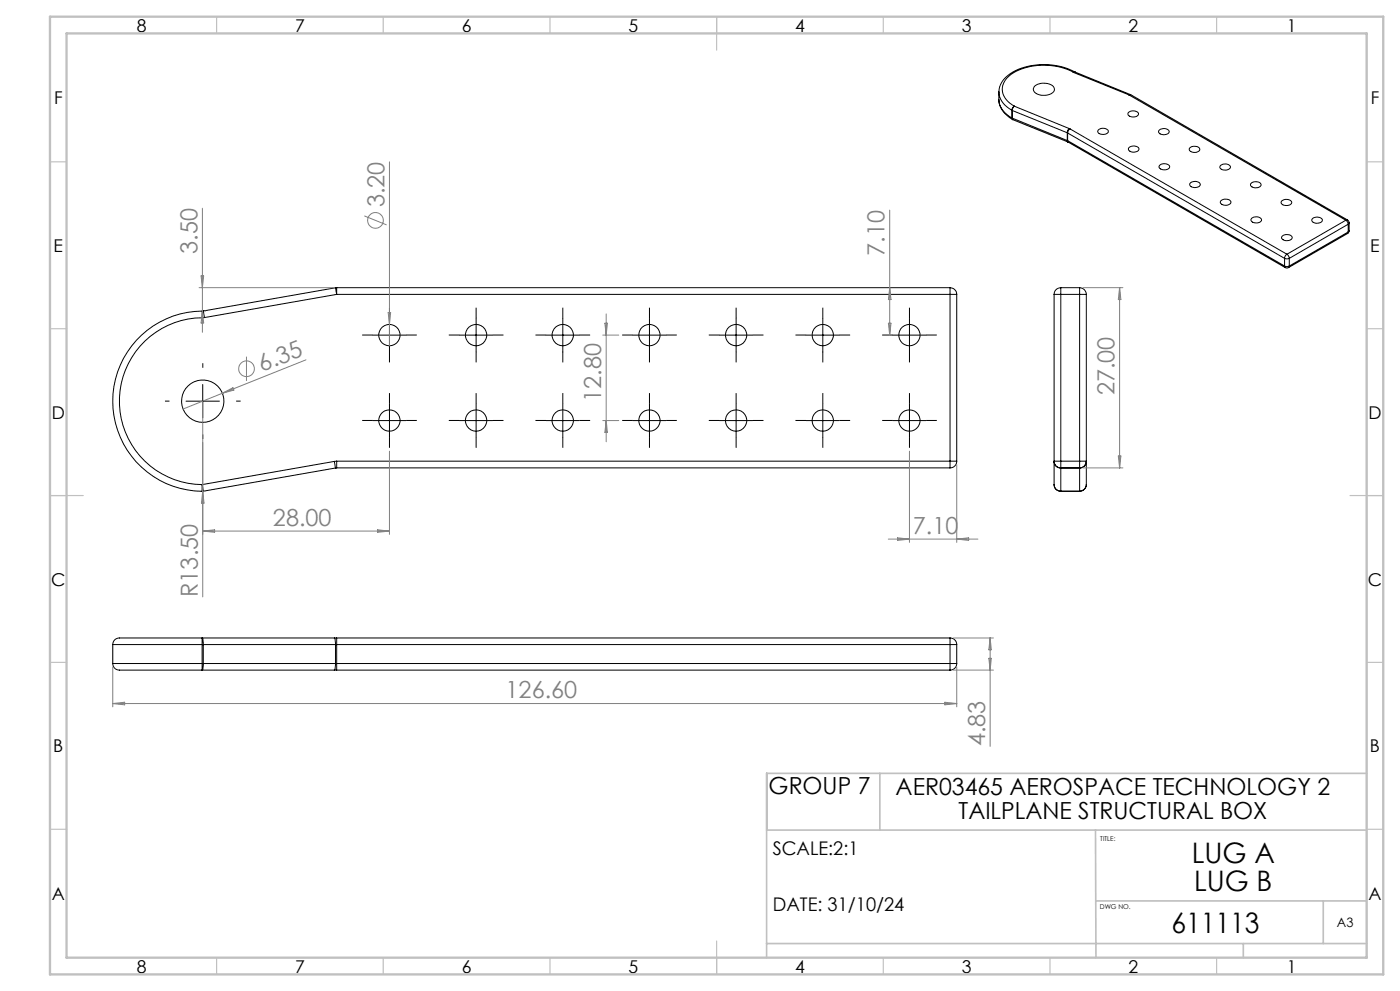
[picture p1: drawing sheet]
<svg xmlns="http://www.w3.org/2000/svg" width="420mm" height="297mm" viewBox="0 0 420 297" stroke-linecap="round" stroke-linejoin="round" font-family="sans-serif">
<g fill="none" stroke="#000" stroke-width=".3">
<path d="M299.6 27.6a6.7 6.7 0 0 0 4 5.5M299.6 27.5v2.4a6.7 6.7 0 0 0 4 5.4M299.7 29.9a6.9 6.9 0 0 0 4.1 5.9M303.6 33.1h.1M303.6 35.3l.1 .1M303.6 35.3l.2 .5M303.6 33.1v2.2M303.7 35.4l.2 .5M303.7 33.1l16.5 6.7M303.7 35.4l16.5 6.7M303.7 33.1v2.3M303.8 35.8l.1 .1"/>
<path d="M303.9 35.9l16.5 6.6M304.3 31.8l-.5 .6-.1 .7M304.3 31.8l-.6 .7-.1 .6M304.3 31.8l16.4 6.7M310.5 25.7a4.6 4.6 0 0 1 5.6 .4 1.49 1.49 0 0 1-1.2 2.2 4.2 4.2 0 0 1-4.8-1l-.1-.7zM320.2 39.8l.1 .1M320.2 39.8v2.3M320.3 39.9l65.1 37.5M320.3 39.9v2.3M320.7 38.5l.3 .1M320.7 38.5l-.4 .6-.1 .7M321 38.6l-.5 .6-.2 .7"/>
<path d="M321 38.6l65.1 37.6M321.9 21.6a19.1 19.1 0 0 0-18.6 .7 5.1 5.1 0 0 0 .3 9.1l.7 .4M321.9 21.6l.3 .2M322.2 21.8l16.5 6.6M322.4 21.6a19.9 19.9 0 0 0-19.9 .9 6.4 6.4 0 0 0-2.8 5M322.4 21.6h.2M322.4 21.6h-.5M322.6 21.6l-.4 .2M322.6 21.6l16.5 6.7M329.5 39a2.01 2.01 0 0 1 3 .3 1.83 1.83 0 0 1-3.2 .1zM338.5 33.8a2.07 2.07 0 0 1 3.1 .3 1.81 1.81 0 0 1-3.2 .1zM338.7 28.4l65.1 37.6"/>
<path d="M339.1 28.3l.1 .1M339.1 28.3l-.4 .1M339.2 28.4h-.5M339.2 28.4l65 37.5M347.7 39.1a2.01 2.01 0 0 1 3.1 .3 1.85 1.85 0 0 1-3.2 .1zM320.2 42.1l.1 .1M320.2 42.1l.2 .4M320.3 42.2l.2 .4M320.3 42.2l65.1 37.5M320.4 42.5l.1 .1M320.5 42.6l65.1 37.6M338.8 44.1a2.06 2.06 0 0 1 2.9 .5 1.83 1.83 0 0 1-3.2 .1z"/>
<path d="M347.8 49.6a2.08 2.08 0 0 1 3.1 .3 1.84 1.84 0 0 1-3.2 .2zM357.1 44.2a2.01 2.01 0 0 1 2.8 .5 1.79 1.79 0 0 1-3.1 .1zM357.2 54.7a1.98 1.98 0 0 1 2.9 .5 1.83 1.83 0 0 1-3.2 .1zM366.1 49.7a2.01 2.01 0 0 1 3 .3 1.85 1.85 0 0 1-3.2 .1zM375.5 54.8a1.99 1.99 0 0 1 2.8 .5 1.83 1.83 0 0 1-3.2 .1zM366.2 60.2a2.08 2.08 0 0 1 3.1 .3 1.82 1.82 0 0 1-3.2 .1zM375.6 65.3a1.96 1.96 0 0 1 2.9 .6 1.83 1.83 0 0 1-3.2 .1zM384.5 60.3a2.05 2.05 0 0 1 3 .3 1.85 1.85 0 0 1-3.2 .1zM384.6 70.8a2.08 2.08 0 0 1 3.1 .4 1.85 1.85 0 0 1-3.2 .1zM385.4 77.4h1.4M385.4 79.7l.5 .2 .9-.2M385.4 79.7l.2 .5"/>
<path d="M385.4 77.4v2.3M386.1 76.2l-.5 .5-.2 .7M386.1 76.2l.5 .5 .2 .7M386.8 79.7l-.2 .5M386.8 77.4v2.3M393.9 65.4a2 2 0 0 1 2.8 .5 1.83 1.83 0 0 1-3.2 .1zM403.8 66l.4 .5 .3 .7M403.8 66l-17.7 10.2M404.2 65.9l.5 .9M404.2 65.9l-.4 .1M404.2 70l-17.6 10.2M404.5 69.5l-.3 .5"/>
<path d="M404.5 67.2l-17.7 10.2M404.5 67.2v2.3M404.5 69.5l-17.7 10.2M404.7 69.1l-.5 .9M404.7 66.8l-.2 .4M404.7 69.1l-.2 .4M404.7 66.8v2.3M60.6 93.2l.1 2M60.6 93.2a27 27 0 0 0-26.8 27 27 27 0 0 0 26.8 27M60.7 95.2a25 25 0 0 0-24.9 25 25 25 0 0 0 24.8 25M61 93.2l.3 2M61 93.2h-.4"/>
<path d="M61.3 95.2h-.6M100.6 86.3l.4 1.9M100.6 86.3l-39.6 6.9M101 86.2v2M101 86.2l-.4 .1M101 88.2l-39.7 7M101 88.2h184M101 86.2h184M116.8 95.4v10M142.8 95.4v10M168.8 95.4v10M194.8 95.4v10"/>
<path d="M220.8 95.4v10M246.8 95.4v10M272.8 95.4v10M285 86.2v2M285 88.2h2M285 86.2a2.05 2.05 0 0 1 2 2M285 88.2v50M287 88.2v50M316.2 88.2h2M316.2 88.2v57a1.99 1.99 0 0 0 2 2M318.2 86.2v2M318.2 86.2a1.99 1.99 0 0 0-2 2"/>
<path d="M318.2 88.2h5.7M318.2 86.2h5.7M318.2 88.2v50M323.9 86.2v2M323.9 88.2h2M323.9 86.2a2.05 2.05 0 0 1 2 2M323.9 88.2v50M325.9 88.2v57a2.05 2.05 0 0 1-2 2M385.6 80.2h1M60.8 115.2v10M111.8 100.4h10M137.8 100.4h10"/>
<path d="M163.8 100.4h10M189.8 100.4h10M215.8 100.4h10M241.8 100.4h10M267.8 100.4h10M55.8 120.2h10M100.3 138.3l.3 2M100.3 138.3l-39.7 6.9M101 138.2l-.7 .1M101 138.2v2M101 138.2h184M111.8 126h10"/>
<path d="M116.8 121v10M137.8 126h10M142.8 121v10M163.8 126h10M168.8 121v10M189.8 126h10M194.8 121v10M215.8 126h10M220.8 121v10M241.8 126h10M246.8 121v10M267.8 126h10"/>
<path d="M272.8 121v10M285 138.2h2M285 138.2v2M287 138.2a1.99 1.99 0 0 1-2 2M316.2 138.2h2M316.2 138.2a1.93 1.93 0 0 0 2 2M316.2 138.2a1.95 1.95 0 0 0 2 2.1M318.2 138.2v2M318.2 138.2h5.7M323.9 138.2h2M323.9 138.2v2M325.9 138.2a1.99 1.99 0 0 1-2 2"/>
<path d="M325.9 138.2a2.02 2.02 0 0 1-2 2.1M60.6 145.2l.4 2M60.6 145.2v2M61 147.2h-.4M100.6 140.3l-39.6 6.9M101 140.2l-.4 .1M101 140.2h184M318.2 140.2v.1M318.2 147.2h.1M318.2 140.2h5.7M318.2 140.3v6.9M318.2 147.2h5.7"/>
<path d="M323.9 140.2v.1M323.9 147.2h.1M323.9 140.3v6.9M33.8 198.9a2.33 2.33 0 0 0 3.1 1.9h23.7M33.8 198.9h26.8M33.8 193.2h26.8M33.8 193.2v5.7M60.6 191.2h-23.7a2.33 2.33 0 0 0-3.1 2M60.6 191.2l.3 .3 .1 1.7M60.6 193.2h.4M60.6 191.2v2M60.6 198.9h.4"/>
<path d="M60.6 198.9v1.9M60.6 193.2v5.7M60.6 191.2h39.7M61 198.9l-.1 1.6-.3 .3M61 193.2v5.7M61 193.2h39.6M61 198.9h39.6M100.3 191.2l.2 .3 .1 1.7M100.3 191.2h.7M100.6 198.9l-.1 1.6-.2 .3M100.6 193.2h.4M100.6 198.9h.4"/>
<path d="M100.6 193.2v5.7M101 191.2v2M101 198.9v1.9M101 191.2h184M101 193.2h184M101 198.9h184M101 193.2v5.7M285 198.9v1.9M285 198.9h2M285 193.2h2M285 191.2v2M285 191.2a1.99 1.99 0 0 1 2 2"/>
<path d="M285 193.2v5.7M287 198.9a1.99 1.99 0 0 1-2 1.9M287 193.2v5.7M60.6 200.8h39.7M100.3 200.8h.7M101 200.8h184"/>
<circle cx="116.8" cy="100.4" r="3.2"/>
<circle cx="142.8" cy="100.4" r="3.2"/>
<circle cx="168.8" cy="100.4" r="3.2"/>
<circle cx="194.8" cy="100.4" r="3.2"/>
<circle cx="220.8" cy="100.4" r="3.2"/>
<circle cx="246.8" cy="100.4" r="3.2"/>
<circle cx="272.8" cy="100.4" r="3.2"/>
<circle cx="60.8" cy="120.2" r="6.4"/>
<circle cx="116.8" cy="126" r="3.2"/>
<circle cx="142.8" cy="126" r="3.2"/>
<circle cx="168.8" cy="126" r="3.2"/>
<circle cx="194.8" cy="126" r="3.2"/>
<circle cx="220.8" cy="126" r="3.2"/>
<circle cx="246.8" cy="126" r="3.2"/>
<circle cx="272.8" cy="126" r="3.2"/>
</g>
<g fill="none" stroke="#808080" stroke-width=".3">
<path d="M116.8 48.5v55.1M60.7 62.4v37.2M109.3 64.7l6.7 2.7M266.9 63v37.4M59.7 86.2h40.3M60.3 82.7h.8l-.4 3.5zM60.7 93.2l.4 3.6h-.8zM61.7 93.2h.1M116.5 93.7h.7l-.4 3.5zM181.5 96.9h.7l-.3 3.5zM181.9 94.1v38.3M266.5 96.9h.8l-.4 3.5z"/>
<path d="M266.9 86.2l.4 3.6h-.8zM324.9 86.2h12M335.9 86.2v54M335.9 86.2l.4 3.6h-.8zM66.7 117.9l3.2-1.7 .3 .7zM73.9 106.9v7.3M91.8 107.8l-36.9 14.8M180.8 100.4h4.8M60.8 120.2v58.7M116.8 135.2v25M180.8 126h4.8M181.9 126l.3 3.6h-.7z"/>
<path d="M272.8 135.2v27.4M287 139.2v23.4M335.5 136.7h.8l-.4 3.5zM60.8 159.2h56M60.8 159.2l3.6-.4v.7zM60.8 147.2l.4 3.6h-.8zM61.6 147.2h.2M113.3 158.8l3.5 .4-3.5 .3zM324.9 140.2h12M266.5 161.6h26.9M269.3 161.2l3.5 .4-3.5 .4zM287 161.6l3.6-.4v.8z"/>
<path d="M33.8 199.8v12M286 191.2h12M287 199.8v12M296.7 197.3h.7l-.4 3.5zM297 191.2v32.5M297 191.2l.4 3.5h-.7zM33.8 210.9h253.2M33.8 210.9l3.6-.4v.7zM283.5 210.5l3.5 .4-3.5 .3zM286 200.8h12"/>
<circle cx="112.6" cy="66.1" r="2.36"/>
<circle cx="73.9" cy="110.5" r="2.36"/>
</g>
<g fill="none" stroke="#000" stroke-width=".3" stroke-dasharray="15.2 1.3 1.3 1.3" stroke-linecap="butt">
<path d="M116.8 95.4v-3.2M142.8 95.4v-3.2M168.8 95.4v-3.2M194.8 95.4v-3.2M220.8 95.4v-3.2M246.8 95.4v-3.2M272.8 95.4v-3.2M60.8 110.2v-1.3M111.8 100.4h-3.2M116.8 105.4v3.2M121.8 100.4h3.2M137.8 100.4h-3.2"/>
<path d="M142.8 105.4v3.2M147.8 100.4h3.2M163.8 100.4h-3.2M168.8 105.4v3.2M173.8 100.4h3.2M189.8 100.4h-3.2M194.8 105.4v3.2M199.8 100.4h3.2M215.8 100.4h-3.2M220.8 105.4v3.2M225.8 100.4h3.2M241.8 100.4h-3.2"/>
<path d="M246.8 105.4v3.2M251.8 100.4h3.2M267.8 100.4h-3.2M272.8 105.4v3.2M277.8 100.4h3.2M50.8 120.2h-1.3M60.8 130.2v1.4M70.8 120.2h1.4M111.8 126h-3.2M116.8 121v-3.2M116.8 131v3.2M121.8 126h3.2"/>
<path d="M137.8 126h-3.2M142.8 121v-3.2M142.8 131v3.2M147.8 126h3.2M163.8 126h-3.2M168.8 121v-3.2M168.8 131v3.2M173.8 126h3.2M189.8 126h-3.2M194.8 121v-3.2M194.8 131v3.2M199.8 126h3.2"/>
<path d="M215.8 126h-3.2M220.8 121v-3.2M220.8 131v3.2M225.8 126h3.2M241.8 126h-3.2M246.8 121v-3.2M246.8 131v3.2M251.8 126h3.2M267.8 126h-3.2M272.8 121v-3.2M272.8 131v3.2M277.8 126h3.2"/>
</g>
<g fill="none" stroke="#c0c0c0" stroke-width=".35">
<path d="M65 5v5M115 5v5M165 5v5M215 5v10M265 5v5M315 5v5M365 5v5M15 48.5h5M410 48.5h5M15 98.5h5M410 98.5h5M15 148.5h10"/>
<path d="M405 148.5h10M15 198.5h5M410 198.5h5M15 248.5h5M410 248.5h5M65 287v5M115 287v5M165 287v5M215 282v10M265 287v5M315 287v5M365 287v5"/>
</g>
<path d="M230 231.8v17M263.9 231.8v17M410 231.8h-180v55.2M230 248.8h180M328.6 248.8l.2 38.2M328.7 270h81.3M397 270v12.8M230 282.8h180M373 282.8v4.2" fill="none" stroke="#c0c0c0" stroke-width=".5"/>
<path d="M15 5h400v287h-400zM20 10h390v277h-390z" fill="none" stroke="#c0c0c0" stroke-width=".7"/>
<g font-size="8.5">
<text x="357.5" y="258.8">LUG A</text>
<text x="358.3" y="266.9">LUG B</text>
<text x="351.4" y="279.7">611113</text>
</g>
<g font-size="7.1" fill="#808080">
<text x="115.3" y="62.2" transform="rotate(-90 115.3 62.2)">3.20</text>
<text x="59.2" y="76.1" transform="rotate(-90 59.2 76.1)">3.50</text>
<text x="265.4" y="76.6" transform="rotate(-90 265.4 76.6)">7.10</text>
<text x="78.6" y="111.5" transform="rotate(-22 78.6 111.5)">6.35</text>
<text x="334.4" y="118.4" transform="rotate(-90 334.4 118.4)">27.00</text>
<text x="180.3" y="120.5" transform="rotate(-90 180.3 120.5)">12.80</text>
<text x="81.9" y="157.6">28.00</text>
<text x="273.9" y="160">7.10</text>
<text x="59.3" y="178.9" transform="rotate(-90 59.3 178.9)">R13.50</text>
<text x="151.7" y="209.3">126.60</text>
<text x="295.5" y="223.7" transform="rotate(-90 295.5 223.7)">4.83</text>
</g>
<g font-size="7.1">
<text x="230.6" y="238">GROUP 7</text>
<text x="268.7" y="238.3">AER03465 AEROSPACE TECHNOLOGY 2</text>
<text x="287.6" y="245.3">TAILPLANE STRUCTURAL BOX</text>
</g>
<g font-size="5.6">
<text x="231.8" y="256.2">SCALE:2:1</text>
<text x="231.8" y="273">DATE: 31/10/24</text>
</g>
<g font-size="5.3">
<text x="41" y="9.5">8</text>
<text x="88.5" y="9.5">7</text>
<text x="138.5" y="9.5">6</text>
<text x="188.5" y="9.5">5</text>
<text x="238.5" y="9.5">4</text>
<text x="288.5" y="9.5">3</text>
<text x="338.5" y="9.5">2</text>
<text x="386" y="9.5">1</text>
<text x="16.2" y="31.3">F</text>
<text x="411.2" y="31.3">F</text>
<text x="16.1" y="75.5">E</text>
<text x="411.1" y="75.5">E</text>
<text x="15.5" y="125.5">D</text>
<text x="410.5" y="125.5">D</text>
<text x="15.4" y="175.5">C</text>
<text x="410.4" y="175.5">C</text>
<text x="16" y="225.5">B</text>
<text x="411" y="225.5">B</text>
<text x="15.5" y="269.8">A</text>
<text x="410.5" y="269.8">A</text>
<text x="41" y="291.5">8</text>
<text x="88.5" y="291.5">7</text>
<text x="138.5" y="291.5">6</text>
<text x="188.5" y="291.5">5</text>
<text x="238.5" y="291.5">4</text>
<text x="288.5" y="291.5">3</text>
<text x="338.5" y="291.5">2</text>
<text x="386" y="291.5">1</text>
</g>
<text font-size="3.9" x="401.1" y="277.7">A3</text>
<g font-size="2">
<text x="330.1" y="251.9">TITLE:</text>
<text x="330" y="272.5">DWG NO.</text>
</g>
</svg>
